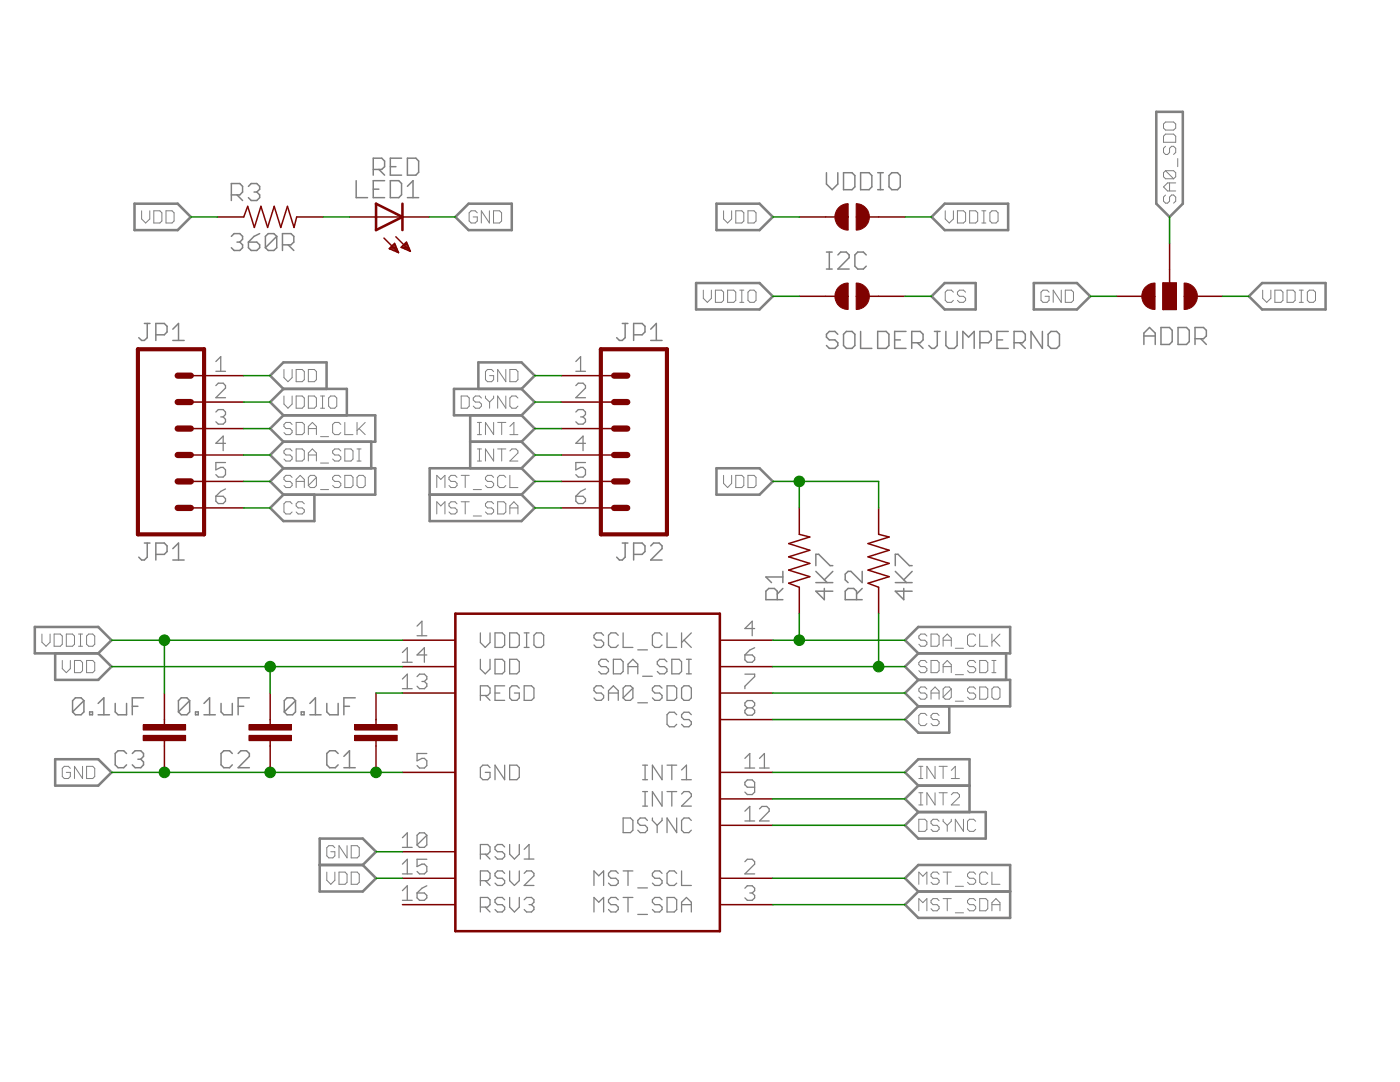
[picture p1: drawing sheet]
<?xml version="1.0" encoding="utf-8"?>
<!DOCTYPE eagle SYSTEM "eagle.dtd">
<!--
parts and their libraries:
SparkFun-Passives: Licensing: CC v3.0 Share-Alike You are welcome to use this library for commercial purposes.
-->
<eagle version="6.5.0">
<drawing>
<settings>
<setting alwaysvectorfont="yes"/>
<setting verticaltext="up"/>
</settings>
<grid distance="0.1" unitdist="inch" unit="inch" style="lines" multiple="1" display="no" altdistance="0.01" altunitdist="inch" altunit="inch"/>
<schematic xreflabel="%F%N/%S.%C%R" xrefpart="/%S.%C%R">
<libraries>
<library name="max21100">
<symbols>
<symbol name="MAX21100">
<pin name="VDDIO" x="-17.78" y="12.7" length="middle"/>
<pin name="VDD" x="-17.78" y="10.16" length="middle"/>
<pin name="GND" x="-17.78" y="0" length="middle"/>
<pin name="REGD" x="-17.78" y="7.62" length="middle"/>
<pin name="RSV1" x="-17.78" y="-7.62" length="middle"/>
<pin name="RSV2" x="-17.78" y="-10.16" length="middle"/>
<pin name="RSV3" x="-17.78" y="-12.7" length="middle"/>
<pin name="SCL_CLK" x="17.78" y="12.7" length="middle" rot="R180"/>
<pin name="SDA_SDI" x="17.78" y="10.16" length="middle" rot="R180"/>
<pin name="SA0_SDO" x="17.78" y="7.62" length="middle" rot="R180"/>
<pin name="CS" x="17.78" y="5.08" length="middle" rot="R180"/>
<pin name="MST_SCL" x="17.78" y="-10.16" length="middle" rot="R180"/>
<pin name="MST_SDA" x="17.78" y="-12.7" length="middle" rot="R180"/>
<pin name="INT1" x="17.78" y="0" length="middle" rot="R180"/>
<pin name="INT2" x="17.78" y="-2.54" length="middle" rot="R180"/>
<pin name="DSYNC" x="17.78" y="-5.08" length="middle" rot="R180"/>
<wire x1="-12.7" y1="15.24" x2="12.7" y2="15.24" width="0.254" layer="94"/>
<wire x1="12.7" y1="15.24" x2="12.7" y2="-15.24" width="0.254" layer="94"/>
<wire x1="12.7" y1="-15.24" x2="-12.7" y2="-15.24" width="0.254" layer="94"/>
<wire x1="-12.7" y1="-15.24" x2="-12.7" y2="15.24" width="0.254" layer="94"/>
</symbol>
<symbol name="M06">
<wire x1="1.27" y1="-7.62" x2="-5.08" y2="-7.62" width="0.4064" layer="94"/>
<wire x1="-1.27" y1="0" x2="0" y2="0" width="0.6096" layer="94"/>
<wire x1="-1.27" y1="-2.54" x2="0" y2="-2.54" width="0.6096" layer="94"/>
<wire x1="-1.27" y1="-5.08" x2="0" y2="-5.08" width="0.6096" layer="94"/>
<wire x1="-5.08" y1="10.16" x2="-5.08" y2="-7.62" width="0.4064" layer="94"/>
<wire x1="1.27" y1="-7.62" x2="1.27" y2="10.16" width="0.4064" layer="94"/>
<wire x1="-5.08" y1="10.16" x2="1.27" y2="10.16" width="0.4064" layer="94"/>
<wire x1="-1.27" y1="5.08" x2="0" y2="5.08" width="0.6096" layer="94"/>
<wire x1="-1.27" y1="2.54" x2="0" y2="2.54" width="0.6096" layer="94"/>
<wire x1="-1.27" y1="7.62" x2="0" y2="7.62" width="0.6096" layer="94"/>
<text x="-5.08" y="-10.16" size="1.778" layer="96">&gt;VALUE</text>
<text x="-5.08" y="10.922" size="1.778" layer="95">&gt;NAME</text>
<pin name="1" x="5.08" y="-5.08" visible="pad" length="middle" direction="pas" swaplevel="1" rot="R180"/>
<pin name="2" x="5.08" y="-2.54" visible="pad" length="middle" direction="pas" swaplevel="1" rot="R180"/>
<pin name="3" x="5.08" y="0" visible="pad" length="middle" direction="pas" swaplevel="1" rot="R180"/>
<pin name="4" x="5.08" y="2.54" visible="pad" length="middle" direction="pas" swaplevel="1" rot="R180"/>
<pin name="5" x="5.08" y="5.08" visible="pad" length="middle" direction="pas" swaplevel="1" rot="R180"/>
<pin name="6" x="5.08" y="7.62" visible="pad" length="middle" direction="pas" swaplevel="1" rot="R180"/>
</symbol>
<symbol name="SJ">
<wire x1="0.381" y1="0.635" x2="0.381" y2="-0.635" width="1.27" layer="94" curve="-180" cap="flat"/>
<wire x1="-0.381" y1="-0.635" x2="-0.381" y2="0.635" width="1.27" layer="94" curve="-180" cap="flat"/>
<wire x1="2.54" y1="0" x2="1.651" y2="0" width="0.1524" layer="94"/>
<wire x1="-2.54" y1="0" x2="-1.651" y2="0" width="0.1524" layer="94"/>
<text x="-2.54" y="2.54" size="1.778" layer="95">&gt;NAME</text>
<text x="-2.54" y="-5.08" size="1.778" layer="96">&gt;VALUE</text>
<pin name="2" x="5.08" y="0" visible="off" length="short" direction="pas" swaplevel="1" rot="R180"/>
<pin name="1" x="-5.08" y="0" visible="off" length="short" direction="pas" swaplevel="1"/>
</symbol>
<symbol name="SJ_2">
<wire x1="-0.635" y1="-1.397" x2="0.635" y2="-1.397" width="1.27" layer="94" curve="180" cap="flat"/>
<wire x1="-0.635" y1="1.397" x2="0.635" y2="1.397" width="1.27" layer="94" curve="-180" cap="flat"/>
<wire x1="1.27" y1="-0.635" x2="-1.27" y2="-0.635" width="0.1524" layer="94"/>
<wire x1="-1.27" y1="-0.635" x2="-1.27" y2="0" width="0.1524" layer="94"/>
<wire x1="-1.27" y1="0" x2="-1.27" y2="0.635" width="0.1524" layer="94"/>
<wire x1="-1.27" y1="0.635" x2="1.27" y2="0.635" width="0.1524" layer="94"/>
<wire x1="1.27" y1="0.635" x2="1.27" y2="-0.635" width="0.1524" layer="94"/>
<wire x1="-2.54" y1="0" x2="-1.27" y2="0" width="0.1524" layer="94"/>
<text x="2.54" y="0.381" size="1.778" layer="95">&gt;NAME</text>
<text x="2.54" y="-1.905" size="1.778" layer="96">&gt;VALUE</text>
<rectangle x1="-1.27" y1="-0.635" x2="1.27" y2="0.635" layer="94"/>
<pin name="3" x="0" y="-5.08" visible="off" length="short" direction="pas" rot="R90"/>
<pin name="1" x="0" y="5.08" visible="off" length="short" direction="pas" rot="R270"/>
<pin name="2" x="-5.08" y="0" visible="off" length="short" direction="pas"/>
</symbol>
</symbols>
<devicesets>
<deviceset name="MAX21100">
<gates>
<gate name="G$1" symbol="MAX21100" x="0" y="0"/>
</gates>
<devices>
<device name="" package="MAX21100">
<connects>
<connect gate="G$1" pin="CS" pad="8"/>
<connect gate="G$1" pin="DSYNC" pad="12"/>
<connect gate="G$1" pin="GND" pad="5"/>
<connect gate="G$1" pin="INT1" pad="11"/>
<connect gate="G$1" pin="INT2" pad="9"/>
<connect gate="G$1" pin="MST_SCL" pad="2"/>
<connect gate="G$1" pin="MST_SDA" pad="3"/>
<connect gate="G$1" pin="REGD" pad="13"/>
<connect gate="G$1" pin="RSV1" pad="10"/>
<connect gate="G$1" pin="RSV2" pad="15"/>
<connect gate="G$1" pin="RSV3" pad="16"/>
<connect gate="G$1" pin="SA0_SDO" pad="7"/>
<connect gate="G$1" pin="SCL_CLK" pad="4"/>
<connect gate="G$1" pin="SDA_SDI" pad="6"/>
<connect gate="G$1" pin="VDD" pad="14"/>
<connect gate="G$1" pin="VDDIO" pad="1"/>
</connects>
<technologies>
<technology name=""/>
</technologies>
</device>
</devices>
</deviceset>
<deviceset name="M06" prefix="JP" uservalue="yes">
<gates>
<gate name="G$1" symbol="M06" x="-2.54" y="0"/>
</gates>
<devices>
<device name="SIP" package="1X06">
<connects>
<connect gate="G$1" pin="1" pad="1"/>
<connect gate="G$1" pin="2" pad="2"/>
<connect gate="G$1" pin="3" pad="3"/>
<connect gate="G$1" pin="4" pad="4"/>
<connect gate="G$1" pin="5" pad="5"/>
<connect gate="G$1" pin="6" pad="6"/>
</connects>
<technologies>
<technology name=""/>
</technologies>
</device>
<device name="POLAR" package="MOLEX-1X6">
<connects>
<connect gate="G$1" pin="1" pad="1"/>
<connect gate="G$1" pin="2" pad="2"/>
<connect gate="G$1" pin="3" pad="3"/>
<connect gate="G$1" pin="4" pad="4"/>
<connect gate="G$1" pin="5" pad="5"/>
<connect gate="G$1" pin="6" pad="6"/>
</connects>
<technologies>
<technology name=""/>
</technologies>
</device>
<device name="RA" package="MOLEX-1X6-RA">
<connects>
<connect gate="G$1" pin="1" pad="1"/>
<connect gate="G$1" pin="2" pad="2"/>
<connect gate="G$1" pin="3" pad="3"/>
<connect gate="G$1" pin="4" pad="4"/>
<connect gate="G$1" pin="5" pad="5"/>
<connect gate="G$1" pin="6" pad="6"/>
</connects>
<technologies>
<technology name=""/>
</technologies>
</device>
<device name="SMD" package="1X06-SMD">
<connects>
<connect gate="G$1" pin="1" pad="1"/>
<connect gate="G$1" pin="2" pad="2"/>
<connect gate="G$1" pin="3" pad="3"/>
<connect gate="G$1" pin="4" pad="4"/>
<connect gate="G$1" pin="5" pad="5"/>
<connect gate="G$1" pin="6" pad="6"/>
</connects>
<technologies>
<technology name=""/>
</technologies>
</device>
<device name="LOCK" package="1X06_LOCK">
<connects>
<connect gate="G$1" pin="1" pad="1"/>
<connect gate="G$1" pin="2" pad="2"/>
<connect gate="G$1" pin="3" pad="3"/>
<connect gate="G$1" pin="4" pad="4"/>
<connect gate="G$1" pin="5" pad="5"/>
<connect gate="G$1" pin="6" pad="6"/>
</connects>
<technologies>
<technology name=""/>
</technologies>
</device>
<device name="LOCK_LONGPADS" package="1X06_LOCK_LONGPADS">
<connects>
<connect gate="G$1" pin="1" pad="1"/>
<connect gate="G$1" pin="2" pad="2"/>
<connect gate="G$1" pin="3" pad="3"/>
<connect gate="G$1" pin="4" pad="4"/>
<connect gate="G$1" pin="5" pad="5"/>
<connect gate="G$1" pin="6" pad="6"/>
</connects>
<technologies>
<technology name=""/>
</technologies>
</device>
<device name="POLAR_LOCK" package="MOLEX-1X6_LOCK">
<connects>
<connect gate="G$1" pin="1" pad="1"/>
<connect gate="G$1" pin="2" pad="2"/>
<connect gate="G$1" pin="3" pad="3"/>
<connect gate="G$1" pin="4" pad="4"/>
<connect gate="G$1" pin="5" pad="5"/>
<connect gate="G$1" pin="6" pad="6"/>
</connects>
<technologies>
<technology name=""/>
</technologies>
</device>
<device name="RA_LOCK" package="MOLEX-1X6-RA_LOCK">
<connects>
<connect gate="G$1" pin="1" pad="1"/>
<connect gate="G$1" pin="2" pad="2"/>
<connect gate="G$1" pin="3" pad="3"/>
<connect gate="G$1" pin="4" pad="4"/>
<connect gate="G$1" pin="5" pad="5"/>
<connect gate="G$1" pin="6" pad="6"/>
</connects>
<technologies>
<technology name=""/>
</technologies>
</device>
<device name="SIP_LOCK" package="1X06-SIP_LOCK">
<connects>
<connect gate="G$1" pin="1" pad="1"/>
<connect gate="G$1" pin="2" pad="2"/>
<connect gate="G$1" pin="3" pad="3"/>
<connect gate="G$1" pin="4" pad="4"/>
<connect gate="G$1" pin="5" pad="5"/>
<connect gate="G$1" pin="6" pad="6"/>
</connects>
<technologies>
<technology name=""/>
</technologies>
</device>
<device name="FEMALE_LOCK" package="1X06_FEMALE_LOCK.010">
<connects>
<connect gate="G$1" pin="1" pad="1"/>
<connect gate="G$1" pin="2" pad="2"/>
<connect gate="G$1" pin="3" pad="3"/>
<connect gate="G$1" pin="4" pad="4"/>
<connect gate="G$1" pin="5" pad="5"/>
<connect gate="G$1" pin="6" pad="6"/>
</connects>
<technologies>
<technology name=""/>
</technologies>
</device>
<device name="LONGPADS" package="1X06_LONGPADS">
<connects>
<connect gate="G$1" pin="1" pad="1"/>
<connect gate="G$1" pin="2" pad="2"/>
<connect gate="G$1" pin="3" pad="3"/>
<connect gate="G$1" pin="4" pad="4"/>
<connect gate="G$1" pin="5" pad="5"/>
<connect gate="G$1" pin="6" pad="6"/>
</connects>
<technologies>
<technology name=""/>
</technologies>
</device>
<device name="1X06-SMD_EDGE_FEMALE" package="1X06-SMD_EDGE">
<connects>
<connect gate="G$1" pin="1" pad="1"/>
<connect gate="G$1" pin="2" pad="2"/>
<connect gate="G$1" pin="3" pad="3"/>
<connect gate="G$1" pin="4" pad="4"/>
<connect gate="G$1" pin="5" pad="5"/>
<connect gate="G$1" pin="6" pad="6"/>
</connects>
<technologies>
<technology name=""/>
</technologies>
</device>
<device name="3.5MM-6" package="SCREWTERMINAL-3.5MM-6">
<connects>
<connect gate="G$1" pin="1" pad="1"/>
<connect gate="G$1" pin="2" pad="2"/>
<connect gate="G$1" pin="3" pad="3"/>
<connect gate="G$1" pin="4" pad="4"/>
<connect gate="G$1" pin="5" pad="5"/>
<connect gate="G$1" pin="6" pad="6"/>
</connects>
<technologies>
<technology name=""/>
</technologies>
</device>
<device name="SMDF" package="1X06-SMD-FEMALE">
<connects>
<connect gate="G$1" pin="1" pad="1"/>
<connect gate="G$1" pin="2" pad="2"/>
<connect gate="G$1" pin="3" pad="3"/>
<connect gate="G$1" pin="4" pad="4"/>
<connect gate="G$1" pin="5" pad="5"/>
<connect gate="G$1" pin="6" pad="6"/>
</connects>
<technologies>
<technology name=""/>
</technologies>
</device>
<device name="SMD-FEMALE-V2" package="1X06-SMD-FEMALE-V2">
<connects>
<connect gate="G$1" pin="1" pad="1"/>
<connect gate="G$1" pin="2" pad="2"/>
<connect gate="G$1" pin="3" pad="3"/>
<connect gate="G$1" pin="4" pad="4"/>
<connect gate="G$1" pin="5" pad="5"/>
<connect gate="G$1" pin="6" pad="6"/>
</connects>
<technologies>
<technology name=""/>
</technologies>
</device>
<device name="POGOPIN_HOLES_ONLY" package="1X06_HOLES_ONLY">
<connects>
<connect gate="G$1" pin="1" pad="1"/>
<connect gate="G$1" pin="2" pad="2"/>
<connect gate="G$1" pin="3" pad="3"/>
<connect gate="G$1" pin="4" pad="4"/>
<connect gate="G$1" pin="5" pad="5"/>
<connect gate="G$1" pin="6" pad="6"/>
</connects>
<technologies>
<technology name=""/>
</technologies>
</device>
<device name="SMD-STRAIGHT" package="1X06_SMD_STRAIGHT">
<connects>
<connect gate="G$1" pin="1" pad="1"/>
<connect gate="G$1" pin="2" pad="2"/>
<connect gate="G$1" pin="3" pad="3"/>
<connect gate="G$1" pin="4" pad="4"/>
<connect gate="G$1" pin="5" pad="5"/>
<connect gate="G$1" pin="6" pad="6"/>
</connects>
<technologies>
<technology name=""/>
</technologies>
</device>
<device name="SMD-STRAIGHT-ALT" package="1X06_SMD_STRAIGHT_ALT">
<connects>
<connect gate="G$1" pin="1" pad="1"/>
<connect gate="G$1" pin="2" pad="2"/>
<connect gate="G$1" pin="3" pad="3"/>
<connect gate="G$1" pin="4" pad="4"/>
<connect gate="G$1" pin="5" pad="5"/>
<connect gate="G$1" pin="6" pad="6"/>
</connects>
<technologies>
<technology name=""/>
</technologies>
</device>
<device name="SMD-STRAIGHT-COMBO" package="1X06_SMD_STRAIGHT_COMBO">
<connects>
<connect gate="G$1" pin="1" pad="1"/>
<connect gate="G$1" pin="2" pad="2"/>
<connect gate="G$1" pin="3" pad="3"/>
<connect gate="G$1" pin="4" pad="4"/>
<connect gate="G$1" pin="5" pad="5"/>
<connect gate="G$1" pin="6" pad="6"/>
</connects>
<technologies>
<technology name=""/>
</technologies>
</device>
<device name="EM406" package="EM406">
<connects>
<connect gate="G$1" pin="1" pad="1"/>
<connect gate="G$1" pin="2" pad="2"/>
<connect gate="G$1" pin="3" pad="3"/>
<connect gate="G$1" pin="4" pad="4"/>
<connect gate="G$1" pin="5" pad="5"/>
<connect gate="G$1" pin="6" pad="6"/>
</connects>
<technologies>
<technology name=""/>
</technologies>
</device>
<device name="VERNIER-ANALOG" package="BTA">
<connects>
<connect gate="G$1" pin="1" pad="1"/>
<connect gate="G$1" pin="2" pad="2"/>
<connect gate="G$1" pin="3" pad="3"/>
<connect gate="G$1" pin="4" pad="4"/>
<connect gate="G$1" pin="5" pad="5"/>
<connect gate="G$1" pin="6" pad="6"/>
</connects>
<technologies>
<technology name=""/>
</technologies>
</device>
<device name="VERNIER-DIGITAL" package="BTD">
<connects>
<connect gate="G$1" pin="1" pad="1"/>
<connect gate="G$1" pin="2" pad="2"/>
<connect gate="G$1" pin="3" pad="3"/>
<connect gate="G$1" pin="4" pad="4"/>
<connect gate="G$1" pin="5" pad="5"/>
<connect gate="G$1" pin="6" pad="6"/>
</connects>
<technologies>
<technology name=""/>
</technologies>
</device>
<device name="SMD_MALE" package="1X06_SMD_MALE">
<connects>
<connect gate="G$1" pin="1" pad="1"/>
<connect gate="G$1" pin="2" pad="2"/>
<connect gate="G$1" pin="3" pad="3"/>
<connect gate="G$1" pin="4" pad="4"/>
<connect gate="G$1" pin="5" pad="5"/>
<connect gate="G$1" pin="6" pad="6"/>
</connects>
<technologies>
<technology name="">
<attribute name="PROD_ID" value="CONN-11293"/>
</technology>
</technologies>
</device>
</devices>
</deviceset>
<deviceset name="SOLDERJUMPER" prefix="SJ">
<gates>
<gate name="1" symbol="SJ" x="0" y="0"/>
</gates>
<devices>
<device name="NC" package="SJ_2S">
<connects>
<connect gate="1" pin="1" pad="1"/>
<connect gate="1" pin="2" pad="2"/>
</connects>
<technologies>
<technology name=""/>
</technologies>
</device>
<device name="TRACE" package="SJ_2S-TRACE">
<connects>
<connect gate="1" pin="1" pad="1"/>
<connect gate="1" pin="2" pad="2"/>
</connects>
<technologies>
<technology name=""/>
</technologies>
</device>
<device name="NC2" package="SJ_2S-NOTRACE">
<connects>
<connect gate="1" pin="1" pad="1"/>
<connect gate="1" pin="2" pad="2"/>
</connects>
<technologies>
<technology name=""/>
</technologies>
</device>
<device name="NO" package="SJ_2S-NO">
<connects>
<connect gate="1" pin="1" pad="1"/>
<connect gate="1" pin="2" pad="2"/>
</connects>
<technologies>
<technology name=""/>
</technologies>
</device>
</devices>
</deviceset>
<deviceset name="SOLDERJUMPER_2WAY" prefix="SJ" uservalue="yes">
<gates>
<gate name="G$1" symbol="SJ_2" x="0" y="0"/>
</gates>
<devices>
<device name="W" package="SJ_2W">
<connects>
<connect gate="G$1" pin="1" pad="1"/>
<connect gate="G$1" pin="2" pad="2"/>
<connect gate="G$1" pin="3" pad="3"/>
</connects>
<technologies>
<technology name=""/>
</technologies>
</device>
<device name="T" package="SJ_2">
<connects>
<connect gate="G$1" pin="1" pad="1"/>
<connect gate="G$1" pin="2" pad="2"/>
<connect gate="G$1" pin="3" pad="3"/>
</connects>
<technologies>
<technology name=""/>
</technologies>
</device>
<device name="S" package="SJ_3">
<connects>
<connect gate="G$1" pin="1" pad="1"/>
<connect gate="G$1" pin="2" pad="2"/>
<connect gate="G$1" pin="3" pad="3"/>
</connects>
<technologies>
<technology name=""/>
</technologies>
</device>
<device name="PASTE1&amp;2" package="SJ_3_PASTE1&amp;2">
<connects>
<connect gate="G$1" pin="1" pad="1"/>
<connect gate="G$1" pin="2" pad="2"/>
<connect gate="G$1" pin="3" pad="3"/>
</connects>
<technologies>
<technology name=""/>
</technologies>
</device>
<device name="PASTE2&amp;3" package="SJ_3_PASTE2&amp;3">
<connects>
<connect gate="G$1" pin="1" pad="1"/>
<connect gate="G$1" pin="2" pad="2"/>
<connect gate="G$1" pin="3" pad="3"/>
</connects>
<technologies>
<technology name=""/>
</technologies>
</device>
<device name="PASTE1&amp;2&amp;3" package="SJ_3_PASTE1&amp;2&amp;3">
<connects>
<connect gate="G$1" pin="1" pad="1"/>
<connect gate="G$1" pin="2" pad="2"/>
<connect gate="G$1" pin="3" pad="3"/>
</connects>
<technologies>
<technology name=""/>
</technologies>
</device>
</devices>
</deviceset>
</devicesets>
</library>
<library name="SparkFun-Passives">
<symbols>
<symbol name="CAP">
<wire x1="0" y1="2.54" x2="0" y2="2.032" width="0.1524" layer="94"/>
<wire x1="0" y1="0" x2="0" y2="0.508" width="0.1524" layer="94"/>
<text x="1.524" y="2.921" size="1.778" layer="95">&gt;NAME</text>
<text x="1.524" y="-2.159" size="1.778" layer="96">&gt;VALUE</text>
<rectangle x1="-2.032" y1="0.508" x2="2.032" y2="1.016" layer="94"/>
<rectangle x1="-2.032" y1="1.524" x2="2.032" y2="2.032" layer="94"/>
<pin name="1" x="0" y="5.08" visible="off" length="short" direction="pas" swaplevel="1" rot="R270"/>
<pin name="2" x="0" y="-2.54" visible="off" length="short" direction="pas" swaplevel="1" rot="R90"/>
</symbol>
<symbol name="RESISTOR">
<wire x1="-2.54" y1="0" x2="-2.159" y2="1.016" width="0.1524" layer="94"/>
<wire x1="-2.159" y1="1.016" x2="-1.524" y2="-1.016" width="0.1524" layer="94"/>
<wire x1="-1.524" y1="-1.016" x2="-0.889" y2="1.016" width="0.1524" layer="94"/>
<wire x1="-0.889" y1="1.016" x2="-0.254" y2="-1.016" width="0.1524" layer="94"/>
<wire x1="-0.254" y1="-1.016" x2="0.381" y2="1.016" width="0.1524" layer="94"/>
<wire x1="0.381" y1="1.016" x2="1.016" y2="-1.016" width="0.1524" layer="94"/>
<wire x1="1.016" y1="-1.016" x2="1.651" y2="1.016" width="0.1524" layer="94"/>
<wire x1="1.651" y1="1.016" x2="2.286" y2="-1.016" width="0.1524" layer="94"/>
<wire x1="2.286" y1="-1.016" x2="2.54" y2="0" width="0.1524" layer="94"/>
<text x="-3.81" y="1.4986" size="1.778" layer="95">&gt;NAME</text>
<text x="-3.81" y="-3.302" size="1.778" layer="96">&gt;VALUE</text>
<pin name="2" x="5.08" y="0" visible="off" length="short" direction="pas" swaplevel="1" rot="R180"/>
<pin name="1" x="-5.08" y="0" visible="off" length="short" direction="pas" swaplevel="1"/>
</symbol>
</symbols>
<devicesets>
<deviceset name="CAP" prefix="C" uservalue="yes">
<gates>
<gate name="G$1" symbol="CAP" x="0" y="0"/>
</gates>
<devices>
<device name="PTH" package="CAP-PTH-SMALL">
<connects>
<connect gate="G$1" pin="1" pad="1"/>
<connect gate="G$1" pin="2" pad="2"/>
</connects>
<technologies>
<technology name=""/>
</technologies>
</device>
<device name="PTH2" package="CAP-PTH-SMALL2">
<connects>
<connect gate="G$1" pin="1" pad="1"/>
<connect gate="G$1" pin="2" pad="2"/>
</connects>
<technologies>
<technology name=""/>
</technologies>
</device>
<device name="0805" package="0805">
<connects>
<connect gate="G$1" pin="1" pad="1"/>
<connect gate="G$1" pin="2" pad="2"/>
</connects>
<technologies>
<technology name=""/>
</technologies>
</device>
<device name="PTH3" package="CAP-PTH-LARGE">
<connects>
<connect gate="G$1" pin="1" pad="1"/>
<connect gate="G$1" pin="2" pad="2"/>
</connects>
<technologies>
<technology name=""/>
</technologies>
</device>
<device name="SMD" package="GRM43D">
<connects>
<connect gate="G$1" pin="1" pad="A"/>
<connect gate="G$1" pin="2" pad="C"/>
</connects>
<technologies>
<technology name=""/>
</technologies>
</device>
<device name="0603-CAP" package="0603-CAP">
<connects>
<connect gate="G$1" pin="1" pad="1"/>
<connect gate="G$1" pin="2" pad="2"/>
</connects>
<technologies>
<technology name=""/>
</technologies>
</device>
<device name="0402-CAP" package="0402-CAP">
<connects>
<connect gate="G$1" pin="1" pad="1"/>
<connect gate="G$1" pin="2" pad="2"/>
</connects>
<technologies>
<technology name=""/>
</technologies>
</device>
<device name="PTH1" package="CAP-PTH-5MM">
<connects>
<connect gate="G$1" pin="1" pad="1"/>
<connect gate="G$1" pin="2" pad="2"/>
</connects>
<technologies>
<technology name=""/>
</technologies>
</device>
<device name="_" package="AXIAL-5MM">
<connects>
<connect gate="G$1" pin="1" pad="P$1"/>
<connect gate="G$1" pin="2" pad="P$2"/>
</connects>
<technologies>
<technology name=""/>
</technologies>
</device>
<device name="1210" package="1210">
<connects>
<connect gate="G$1" pin="1" pad="1"/>
<connect gate="G$1" pin="2" pad="2"/>
</connects>
<technologies>
<technology name=""/>
</technologies>
</device>
<device name="1206" package="1206">
<connects>
<connect gate="G$1" pin="1" pad="1"/>
<connect gate="G$1" pin="2" pad="2"/>
</connects>
<technologies>
<technology name=""/>
</technologies>
</device>
<device name="ASMD" package="CTZ3">
<connects>
<connect gate="G$1" pin="1" pad="+"/>
<connect gate="G$1" pin="2" pad="-"/>
</connects>
<technologies>
<technology name=""/>
</technologies>
</device>
<device name="KIT" package="CAP-PTH-SMALL-KIT">
<connects>
<connect gate="G$1" pin="1" pad="1"/>
<connect gate="G$1" pin="2" pad="2"/>
</connects>
<technologies>
<technology name=""/>
</technologies>
</device>
<device name="EZ" package="CAP-PTH-SMALLEZ">
<connects>
<connect gate="G$1" pin="1" pad="1"/>
<connect gate="G$1" pin="2" pad="2"/>
</connects>
<technologies>
<technology name=""/>
</technologies>
</device>
</devices>
</deviceset>
<deviceset name="RESISTOR" prefix="R" uservalue="yes">
<gates>
<gate name="G$1" symbol="RESISTOR" x="0" y="0"/>
</gates>
<devices>
<device name="1206" package="1206">
<connects>
<connect gate="G$1" pin="1" pad="1"/>
<connect gate="G$1" pin="2" pad="2"/>
</connects>
<technologies>
<technology name=""/>
</technologies>
</device>
<device name="AXIAL-0.3" package="AXIAL-0.3">
<connects>
<connect gate="G$1" pin="1" pad="P$1"/>
<connect gate="G$1" pin="2" pad="P$2"/>
</connects>
<technologies>
<technology name=""/>
</technologies>
</device>
<device name="2010" package="R2010">
<connects>
<connect gate="G$1" pin="1" pad="1"/>
<connect gate="G$1" pin="2" pad="2"/>
</connects>
<technologies>
<technology name=""/>
</technologies>
</device>
<device name="0805-RES" package="0805">
<connects>
<connect gate="G$1" pin="1" pad="1"/>
<connect gate="G$1" pin="2" pad="2"/>
</connects>
<technologies>
<technology name=""/>
</technologies>
</device>
<device name="0603-RES" package="0603-RES">
<connects>
<connect gate="G$1" pin="1" pad="1"/>
<connect gate="G$1" pin="2" pad="2"/>
</connects>
<technologies>
<technology name=""/>
</technologies>
</device>
<device name="0402-RES" package="0402-RES">
<connects>
<connect gate="G$1" pin="1" pad="1"/>
<connect gate="G$1" pin="2" pad="2"/>
</connects>
<technologies>
<technology name=""/>
</technologies>
</device>
<device name="PTH-1/6W" package="1/6W-RES">
<connects>
<connect gate="G$1" pin="1" pad="1"/>
<connect gate="G$1" pin="2" pad="2"/>
</connects>
<technologies>
<technology name=""/>
</technologies>
</device>
<device name="2512" package="R2512">
<connects>
<connect gate="G$1" pin="1" pad="1"/>
<connect gate="G$1" pin="2" pad="2"/>
</connects>
<technologies>
<technology name=""/>
</technologies>
</device>
<device name="PTH-1/4W" package="AXIAL-0.4">
<connects>
<connect gate="G$1" pin="1" pad="P$1"/>
<connect gate="G$1" pin="2" pad="P$2"/>
</connects>
<technologies>
<technology name=""/>
</technologies>
</device>
<device name="PTH-1/2W" package="AXIAL-0.5">
<connects>
<connect gate="G$1" pin="1" pad="P$1"/>
<connect gate="G$1" pin="2" pad="P$2"/>
</connects>
<technologies>
<technology name=""/>
</technologies>
</device>
<device name="PTH-1W" package="AXIAL-0.6">
<connects>
<connect gate="G$1" pin="1" pad="P$1"/>
<connect gate="G$1" pin="2" pad="P$2"/>
</connects>
<technologies>
<technology name=""/>
</technologies>
</device>
<device name="PTH-2W" package="AXIAL-0.8">
<connects>
<connect gate="G$1" pin="1" pad="P$1"/>
<connect gate="G$1" pin="2" pad="P$2"/>
</connects>
<technologies>
<technology name=""/>
</technologies>
</device>
<device name="KIT" package="AXIAL-0.3-KIT">
<connects>
<connect gate="G$1" pin="1" pad="P$1"/>
<connect gate="G$1" pin="2" pad="P$2"/>
</connects>
<technologies>
<technology name=""/>
</technologies>
</device>
<device name="EZ" package="AXIAL-0.3EZ">
<connects>
<connect gate="G$1" pin="1" pad="P$1"/>
<connect gate="G$1" pin="2" pad="P$2"/>
</connects>
<technologies>
<technology name=""/>
</technologies>
</device>
</devices>
</deviceset>
</devicesets>
</library>
<library name="breakouts">
<symbols>
<symbol name="LED">
<wire x1="1.27" y1="0" x2="0" y2="-2.54" width="0.254" layer="94"/>
<wire x1="0" y1="-2.54" x2="-1.27" y2="0" width="0.254" layer="94"/>
<wire x1="1.27" y1="-2.54" x2="0" y2="-2.54" width="0.254" layer="94"/>
<wire x1="0" y1="-2.54" x2="-1.27" y2="-2.54" width="0.254" layer="94"/>
<wire x1="1.27" y1="0" x2="0" y2="0" width="0.254" layer="94"/>
<wire x1="0" y1="0" x2="-1.27" y2="0" width="0.254" layer="94"/>
<wire x1="0" y1="0" x2="0" y2="-2.54" width="0.1524" layer="94"/>
<wire x1="-2.032" y1="-0.762" x2="-3.429" y2="-2.159" width="0.1524" layer="94"/>
<wire x1="-1.905" y1="-1.905" x2="-3.302" y2="-3.302" width="0.1524" layer="94"/>
<text x="3.556" y="-4.572" size="1.778" layer="95" rot="R90">&gt;NAME</text>
<text x="5.715" y="-4.572" size="1.778" layer="96" rot="R90">&gt;VALUE</text>
<pin name="C" x="0" y="-5.08" visible="off" length="short" direction="pas" rot="R90"/>
<pin name="A" x="0" y="2.54" visible="off" length="short" direction="pas" rot="R270"/>
<polygon width="0.1524" layer="94">
<vertex x="-3.429" y="-2.159"/>
<vertex x="-3.048" y="-1.27"/>
<vertex x="-2.54" y="-1.778"/>
</polygon>
<polygon width="0.1524" layer="94">
<vertex x="-3.302" y="-3.302"/>
<vertex x="-2.921" y="-2.413"/>
<vertex x="-2.413" y="-2.921"/>
</polygon>
</symbol>
</symbols>
<devicesets>
<deviceset name="LED" prefix="LED" uservalue="yes">
<gates>
<gate name="G$1" symbol="LED" x="0" y="0"/>
</gates>
<devices>
<device name="SMT1206" package="1206">
<connects>
<connect gate="G$1" pin="A" pad="A"/>
<connect gate="G$1" pin="C" pad="C"/>
</connects>
<technologies>
<technology name=""/>
</technologies>
</device>
<device name="LD260" package="LD260">
<connects>
<connect gate="G$1" pin="A" pad="A"/>
<connect gate="G$1" pin="C" pad="K"/>
</connects>
<technologies>
<technology name=""/>
</technologies>
</device>
<device name="SQR2X5" package="LED2X5">
<connects>
<connect gate="G$1" pin="A" pad="A"/>
<connect gate="G$1" pin="C" pad="K"/>
</connects>
<technologies>
<technology name=""/>
</technologies>
</device>
<device name="3MM" package="LED3MM">
<connects>
<connect gate="G$1" pin="A" pad="A"/>
<connect gate="G$1" pin="C" pad="K"/>
</connects>
<technologies>
<technology name=""/>
</technologies>
</device>
<device name="5MM" package="LED5MM">
<connects>
<connect gate="G$1" pin="A" pad="A"/>
<connect gate="G$1" pin="C" pad="K"/>
</connects>
<technologies>
<technology name=""/>
</technologies>
</device>
<device name="LSU260" package="LSU260">
<connects>
<connect gate="G$1" pin="A" pad="A"/>
<connect gate="G$1" pin="C" pad="K"/>
</connects>
<technologies>
<technology name=""/>
</technologies>
</device>
<device name="LZR181" package="LZR181">
<connects>
<connect gate="G$1" pin="A" pad="A"/>
<connect gate="G$1" pin="C" pad="K"/>
</connects>
<technologies>
<technology name=""/>
</technologies>
</device>
<device name="B152" package="Q62902-B152">
<connects>
<connect gate="G$1" pin="A" pad="A"/>
<connect gate="G$1" pin="C" pad="K"/>
</connects>
<technologies>
<technology name=""/>
</technologies>
</device>
<device name="B153" package="Q62902-B153">
<connects>
<connect gate="G$1" pin="A" pad="A"/>
<connect gate="G$1" pin="C" pad="K"/>
</connects>
<technologies>
<technology name=""/>
</technologies>
</device>
<device name="B155" package="Q62902-B155">
<connects>
<connect gate="G$1" pin="A" pad="A"/>
<connect gate="G$1" pin="C" pad="K"/>
</connects>
<technologies>
<technology name=""/>
</technologies>
</device>
<device name="B156" package="Q62902-B156">
<connects>
<connect gate="G$1" pin="A" pad="A"/>
<connect gate="G$1" pin="C" pad="K"/>
</connects>
<technologies>
<technology name=""/>
</technologies>
</device>
<device name="SFH480" package="SFH480">
<connects>
<connect gate="G$1" pin="A" pad="A"/>
<connect gate="G$1" pin="C" pad="K"/>
</connects>
<technologies>
<technology name=""/>
</technologies>
</device>
<device name="SFH482" package="SFH482">
<connects>
<connect gate="G$1" pin="A" pad="A"/>
<connect gate="G$1" pin="C" pad="K"/>
</connects>
<technologies>
<technology name=""/>
</technologies>
</device>
<device name="SQR5.7X3.2" package="U57X32">
<connects>
<connect gate="G$1" pin="A" pad="A"/>
<connect gate="G$1" pin="C" pad="K"/>
</connects>
<technologies>
<technology name=""/>
</technologies>
</device>
<device name="IRL80A" package="IRL80A">
<connects>
<connect gate="G$1" pin="A" pad="A"/>
<connect gate="G$1" pin="C" pad="K"/>
</connects>
<technologies>
<technology name=""/>
</technologies>
</device>
<device name="P-LCC-2" package="P-LCC-2">
<connects>
<connect gate="G$1" pin="A" pad="A"/>
<connect gate="G$1" pin="C" pad="C"/>
</connects>
<technologies>
<technology name=""/>
</technologies>
</device>
<device name="MINI-TOP" package="OSRAM-MINI-TOP-LED">
<connects>
<connect gate="G$1" pin="A" pad="A"/>
<connect gate="G$1" pin="C" pad="C"/>
</connects>
<technologies>
<technology name=""/>
</technologies>
</device>
<device name="SIDELED" package="OSRAM-SIDELED">
<connects>
<connect gate="G$1" pin="A" pad="A"/>
<connect gate="G$1" pin="C" pad="C"/>
</connects>
<technologies>
<technology name=""/>
</technologies>
</device>
<device name="SMART-LED" package="SMART-LED">
<connects>
<connect gate="G$1" pin="A" pad="A"/>
<connect gate="G$1" pin="C" pad="B"/>
</connects>
<technologies>
<technology name=""/>
</technologies>
</device>
<device name="P-LCC-2-BACK" package="P-LCC-2-TOPLED-RG">
<connects>
<connect gate="G$1" pin="A" pad="A"/>
<connect gate="G$1" pin="C" pad="C"/>
</connects>
<technologies>
<technology name=""/>
</technologies>
</device>
<device name="MICRO-SIDELED" package="MICRO-SIDELED">
<connects>
<connect gate="G$1" pin="A" pad="A"/>
<connect gate="G$1" pin="C" pad="C"/>
</connects>
<technologies>
<technology name=""/>
</technologies>
</device>
<device name="P-LCC-4" package="P-LCC-4">
<connects>
<connect gate="G$1" pin="A" pad="A"/>
<connect gate="G$1" pin="C" pad="C@4"/>
</connects>
<technologies>
<technology name=""/>
</technologies>
</device>
<device name="CHIP-LED0603" package="CHIP-LED0603">
<connects>
<connect gate="G$1" pin="A" pad="A"/>
<connect gate="G$1" pin="C" pad="C"/>
</connects>
<technologies>
<technology name=""/>
</technologies>
</device>
<device name="CHIP-LED0805" package="CHIP-LED0805">
<connects>
<connect gate="G$1" pin="A" pad="A"/>
<connect gate="G$1" pin="C" pad="C"/>
</connects>
<technologies>
<technology name=""/>
</technologies>
</device>
<device name="TOPLED-SANTANA" package="MINI-TOPLED-SANTANA">
<connects>
<connect gate="G$1" pin="A" pad="A"/>
<connect gate="G$1" pin="C" pad="C"/>
</connects>
<technologies>
<technology name=""/>
</technologies>
</device>
<device name="CHIPLED_0805" package="CHIPLED_0805">
<connects>
<connect gate="G$1" pin="A" pad="A"/>
<connect gate="G$1" pin="C" pad="C"/>
</connects>
<technologies>
<technology name=""/>
</technologies>
</device>
<device name="CHIPLED_1206" package="CHIPLED_1206">
<connects>
<connect gate="G$1" pin="A" pad="A"/>
<connect gate="G$1" pin="C" pad="C"/>
</connects>
<technologies>
<technology name=""/>
</technologies>
</device>
<device name="CHIPLED_0603" package="CHIPLED_0603">
<connects>
<connect gate="G$1" pin="A" pad="A"/>
<connect gate="G$1" pin="C" pad="C"/>
</connects>
<technologies>
<technology name=""/>
</technologies>
</device>
<device name="CHIPLED-0603-TTW" package="CHIPLED-0603-TTW">
<connects>
<connect gate="G$1" pin="A" pad="A@1"/>
<connect gate="G$1" pin="C" pad="C@1"/>
</connects>
<technologies>
<technology name=""/>
</technologies>
</device>
<device name="" package="SMARTLED-TTW">
<connects>
<connect gate="G$1" pin="A" pad="A@1"/>
<connect gate="G$1" pin="C" pad="C@1"/>
</connects>
<technologies>
<technology name=""/>
</technologies>
</device>
<device name="-LUMILED+" package="LUMILED+">
<connects>
<connect gate="G$1" pin="A" pad="2+"/>
<connect gate="G$1" pin="C" pad="4-"/>
</connects>
<technologies>
<technology name=""/>
</technologies>
</device>
<device name="-LUMILED" package="LUMILED">
<connects>
<connect gate="G$1" pin="A" pad="2+"/>
<connect gate="G$1" pin="C" pad="4-"/>
</connects>
<technologies>
<technology name=""/>
</technologies>
</device>
<device name="10MM" package="LED10MM">
<connects>
<connect gate="G$1" pin="A" pad="A"/>
<connect gate="G$1" pin="C" pad="K"/>
</connects>
<technologies>
<technology name=""/>
</technologies>
</device>
<device name="KA-3528ASYC" package="KA-3528ASYC">
<connects>
<connect gate="G$1" pin="A" pad="A"/>
<connect gate="G$1" pin="C" pad="C"/>
</connects>
<technologies>
<technology name=""/>
</technologies>
</device>
<device name="SML0805" package="SML0805">
<connects>
<connect gate="G$1" pin="A" pad="A"/>
<connect gate="G$1" pin="C" pad="C"/>
</connects>
<technologies>
<technology name=""/>
</technologies>
</device>
<device name="SML1206" package="SML1206">
<connects>
<connect gate="G$1" pin="A" pad="A"/>
<connect gate="G$1" pin="C" pad="C"/>
</connects>
<technologies>
<technology name=""/>
</technologies>
</device>
<device name="SML0603" package="SML0603">
<connects>
<connect gate="G$1" pin="A" pad="A"/>
<connect gate="G$1" pin="C" pad="C"/>
</connects>
<technologies>
<technology name=""/>
</technologies>
</device>
</devices>
</deviceset>
</devicesets>
</library>
</libraries>
<attributes>
</attributes>
<variantdefs>
</variantdefs>
<classes>
<class number="0" name="default" width="0.2032" drill="0">
<clearance class="0" value="0.1524"/>
</class>
<class number="1" name="thin" width="0.1524" drill="0">
</class>
</classes>
<parts>
<part name="U$1" library="max21100" deviceset="MAX21100" device=""/>
<part name="JP1" library="max21100" deviceset="M06" device="SIP" value="JP1"/>
<part name="JP2" library="max21100" deviceset="M06" device="SIP" value="JP1"/>
<part name="C1" library="SparkFun-Passives" deviceset="CAP" device="0603-CAP" value="0.1uF"/>
<part name="C2" library="SparkFun-Passives" deviceset="CAP" device="0603-CAP" value="0.1uF"/>
<part name="C3" library="SparkFun-Passives" deviceset="CAP" device="0603-CAP" value="0.1uF"/>
<part name="R1" library="SparkFun-Passives" deviceset="RESISTOR" device="0603-RES" value="4K7"/>
<part name="R2" library="SparkFun-Passives" deviceset="RESISTOR" device="0603-RES" value="4K7"/>
<part name="R3" library="SparkFun-Passives" deviceset="RESISTOR" device="0603-RES" value="360R"/>
<part name="LED1" library="breakouts" deviceset="LED" device="CHIP-LED0603" value="RED"/>
<part name="VDDIO" library="max21100" deviceset="SOLDERJUMPER" device="TRACE" value=""/>
<part name="I2C" library="max21100" deviceset="SOLDERJUMPER" device="NO" value="SOLDERJUMPERNO"/>
<part name="ADDR" library="max21100" deviceset="SOLDERJUMPER_2WAY" device="S"/>
</parts>
<sheets>
<sheet>
<plain>
</plain>
<instances>
<instance part="U$1" gate="G$1" x="71.12" y="45.72"/>
<instance part="JP1" gate="G$1" x="33.02" y="78.74" rot="MR180"/>
<instance part="JP2" gate="G$1" x="73.66" y="78.74" rot="R180"/>
<instance part="C1" gate="G$1" x="50.8" y="50.8" rot="R180"/>
<instance part="C2" gate="G$1" x="40.64" y="50.8" rot="R180"/>
<instance part="C3" gate="G$1" x="30.48" y="50.8" rot="R180"/>
<instance part="R1" gate="G$1" x="91.44" y="66.04" rot="R90"/>
<instance part="R2" gate="G$1" x="99.06" y="66.04" rot="R90"/>
<instance part="R3" gate="G$1" x="40.64" y="99.06"/>
<instance part="LED1" gate="G$1" x="50.8" y="99.06" rot="R90"/>
<instance part="VDDIO" gate="1" x="96.52" y="99.06"/>
<instance part="I2C" gate="1" x="96.52" y="91.44"/>
<instance part="ADDR" gate="G$1" x="127" y="91.44" smashed="yes" rot="MR270">
<attribute name="NAME" x="124.46" y="88.519" size="1.778" layer="95" rot="MR180"/>
<attribute name="VALUE" x="128.905" y="88.9" size="1.778" layer="96" rot="MR270"/>
</instance>
</instances>
<busses>
</busses>
<nets>
<net name="GND" class="1">
<segment>
<pinref part="U$1" gate="G$1" pin="GND"/>
<wire x1="53.34" y1="45.72" x2="50.8" y2="45.72" width="0.1524" layer="91"/>
<label x="25.4" y="45.72" size="1.27" layer="95" rot="R180" xref="yes"/>
<pinref part="C1" gate="G$1" pin="1"/>
<wire x1="50.8" y1="45.72" x2="40.64" y2="45.72" width="0.1524" layer="91"/>
<junction x="50.8" y="45.72"/>
<pinref part="C2" gate="G$1" pin="1"/>
<wire x1="40.64" y1="45.72" x2="30.48" y2="45.72" width="0.1524" layer="91"/>
<junction x="40.64" y="45.72"/>
<pinref part="C3" gate="G$1" pin="1"/>
<wire x1="30.48" y1="45.72" x2="25.4" y2="45.72" width="0.1524" layer="91"/>
<junction x="30.48" y="45.72"/>
</segment>
<segment>
<pinref part="U$1" gate="G$1" pin="RSV1"/>
<wire x1="53.34" y1="38.1" x2="50.8" y2="38.1" width="0.1524" layer="91"/>
<label x="50.8" y="38.1" size="1.27" layer="95" rot="R180" xref="yes"/>
</segment>
<segment>
<wire x1="55.88" y1="99.06" x2="58.42" y2="99.06" width="0.1524" layer="91"/>
<label x="58.42" y="99.06" size="1.27" layer="95" xref="yes"/>
<pinref part="LED1" gate="G$1" pin="C"/>
</segment>
<segment>
<pinref part="JP2" gate="G$1" pin="1"/>
<wire x1="68.58" y1="83.82" x2="66.04" y2="83.82" width="0.1524" layer="91"/>
<label x="66.04" y="83.82" size="1.27" layer="95" rot="R180" xref="yes"/>
</segment>
<segment>
<pinref part="ADDR" gate="G$1" pin="1"/>
<wire x1="121.92" y1="91.44" x2="119.38" y2="91.44" width="0.1524" layer="91"/>
<label x="119.38" y="91.44" size="1.27" layer="95" rot="R180" xref="yes"/>
</segment>
</net>
<net name="VDD" class="0">
<segment>
<pinref part="U$1" gate="G$1" pin="VDD"/>
<wire x1="53.34" y1="55.88" x2="40.64" y2="55.88" width="0.1524" layer="91"/>
<label x="25.4" y="55.88" size="1.27" layer="95" rot="R180" xref="yes"/>
<pinref part="C2" gate="G$1" pin="2"/>
<wire x1="40.64" y1="55.88" x2="25.4" y2="55.88" width="0.1524" layer="91"/>
<wire x1="40.64" y1="55.88" x2="40.64" y2="53.34" width="0.1524" layer="91"/>
<junction x="40.64" y="55.88"/>
</segment>
<segment>
<pinref part="U$1" gate="G$1" pin="RSV2"/>
<wire x1="53.34" y1="35.56" x2="50.8" y2="35.56" width="0.1524" layer="91"/>
<label x="50.8" y="35.56" size="1.27" layer="95" rot="R180" xref="yes"/>
</segment>
<segment>
<pinref part="R1" gate="G$1" pin="2"/>
<wire x1="91.44" y1="71.12" x2="91.44" y2="73.66" width="0.1524" layer="91"/>
<wire x1="91.44" y1="73.66" x2="99.06" y2="73.66" width="0.1524" layer="91"/>
<pinref part="R2" gate="G$1" pin="2"/>
<wire x1="99.06" y1="73.66" x2="99.06" y2="71.12" width="0.1524" layer="91"/>
<wire x1="91.44" y1="73.66" x2="88.9" y2="73.66" width="0.1524" layer="91"/>
<junction x="91.44" y="73.66"/>
<label x="88.9" y="73.66" size="1.27" layer="95" rot="R180" xref="yes"/>
</segment>
<segment>
<wire x1="33.02" y1="99.06" x2="35.56" y2="99.06" width="0.1524" layer="91"/>
<label x="33.02" y="99.06" size="1.27" layer="95" rot="R180" xref="yes"/>
<pinref part="R3" gate="G$1" pin="1"/>
</segment>
<segment>
<pinref part="JP1" gate="G$1" pin="1"/>
<wire x1="38.1" y1="83.82" x2="40.64" y2="83.82" width="0.1524" layer="91"/>
<label x="40.64" y="83.82" size="1.27" layer="95" xref="yes"/>
</segment>
<segment>
<pinref part="VDDIO" gate="1" pin="1"/>
<wire x1="91.44" y1="99.06" x2="88.9" y2="99.06" width="0.1524" layer="91"/>
<label x="88.9" y="99.06" size="1.27" layer="95" rot="R180" xref="yes"/>
</segment>
</net>
<net name="VDDIO" class="0">
<segment>
<pinref part="U$1" gate="G$1" pin="VDDIO"/>
<wire x1="53.34" y1="58.42" x2="30.48" y2="58.42" width="0.1524" layer="91"/>
<label x="25.4" y="58.42" size="1.27" layer="95" rot="R180" xref="yes"/>
<pinref part="C3" gate="G$1" pin="2"/>
<wire x1="30.48" y1="58.42" x2="25.4" y2="58.42" width="0.1524" layer="91"/>
<wire x1="30.48" y1="58.42" x2="30.48" y2="53.34" width="0.1524" layer="91"/>
<junction x="30.48" y="58.42"/>
</segment>
<segment>
<pinref part="JP1" gate="G$1" pin="2"/>
<wire x1="38.1" y1="81.28" x2="40.64" y2="81.28" width="0.1524" layer="91"/>
<label x="40.64" y="81.28" size="1.27" layer="95" xref="yes"/>
</segment>
<segment>
<pinref part="VDDIO" gate="1" pin="2"/>
<wire x1="101.6" y1="99.06" x2="104.14" y2="99.06" width="0.1524" layer="91"/>
<label x="104.14" y="99.06" size="1.27" layer="95" xref="yes"/>
</segment>
<segment>
<pinref part="I2C" gate="1" pin="1"/>
<wire x1="91.44" y1="91.44" x2="88.9" y2="91.44" width="0.1524" layer="91"/>
<label x="88.9" y="91.44" size="1.27" layer="95" rot="R180" xref="yes"/>
</segment>
<segment>
<pinref part="ADDR" gate="G$1" pin="3"/>
<wire x1="132.08" y1="91.44" x2="134.62" y2="91.44" width="0.1524" layer="91"/>
<label x="134.62" y="91.44" size="1.27" layer="95" xref="yes"/>
</segment>
</net>
<net name="REGD" class="0">
<segment>
<pinref part="U$1" gate="G$1" pin="REGD"/>
<wire x1="53.34" y1="53.34" x2="50.8" y2="53.34" width="0.1524" layer="91"/>
<pinref part="C1" gate="G$1" pin="2"/>
</segment>
</net>
<net name="DSYNC" class="0">
<segment>
<pinref part="U$1" gate="G$1" pin="DSYNC"/>
<wire x1="88.9" y1="40.64" x2="101.6" y2="40.64" width="0.1524" layer="91"/>
<label x="101.6" y="40.64" size="1.27" layer="95" xref="yes"/>
</segment>
<segment>
<pinref part="JP2" gate="G$1" pin="2"/>
<wire x1="68.58" y1="81.28" x2="66.04" y2="81.28" width="0.1524" layer="91"/>
<label x="66.04" y="81.28" size="1.27" layer="95" rot="R180" xref="yes"/>
</segment>
</net>
<net name="INT2" class="0">
<segment>
<pinref part="U$1" gate="G$1" pin="INT2"/>
<wire x1="88.9" y1="43.18" x2="101.6" y2="43.18" width="0.1524" layer="91"/>
<label x="101.6" y="43.18" size="1.27" layer="95" xref="yes"/>
</segment>
<segment>
<pinref part="JP2" gate="G$1" pin="4"/>
<wire x1="68.58" y1="76.2" x2="66.04" y2="76.2" width="0.1524" layer="91"/>
<label x="66.04" y="76.2" size="1.27" layer="95" rot="R180" xref="yes"/>
</segment>
</net>
<net name="INT1" class="0">
<segment>
<pinref part="U$1" gate="G$1" pin="INT1"/>
<wire x1="88.9" y1="45.72" x2="101.6" y2="45.72" width="0.1524" layer="91"/>
<label x="101.6" y="45.72" size="1.27" layer="95" xref="yes"/>
</segment>
<segment>
<pinref part="JP2" gate="G$1" pin="3"/>
<wire x1="68.58" y1="78.74" x2="66.04" y2="78.74" width="0.1524" layer="91"/>
<label x="66.04" y="78.74" size="1.27" layer="95" rot="R180" xref="yes"/>
</segment>
</net>
<net name="MST_SDA" class="0">
<segment>
<pinref part="U$1" gate="G$1" pin="MST_SDA"/>
<wire x1="88.9" y1="33.02" x2="101.6" y2="33.02" width="0.1524" layer="91"/>
<label x="101.6" y="33.02" size="1.27" layer="95" xref="yes"/>
</segment>
<segment>
<pinref part="JP2" gate="G$1" pin="6"/>
<wire x1="68.58" y1="71.12" x2="66.04" y2="71.12" width="0.1524" layer="91"/>
<label x="66.04" y="71.12" size="1.27" layer="95" rot="R180" xref="yes"/>
</segment>
</net>
<net name="MST_SCL" class="0">
<segment>
<pinref part="U$1" gate="G$1" pin="MST_SCL"/>
<wire x1="88.9" y1="35.56" x2="101.6" y2="35.56" width="0.1524" layer="91"/>
<label x="101.6" y="35.56" size="1.27" layer="95" xref="yes"/>
</segment>
<segment>
<pinref part="JP2" gate="G$1" pin="5"/>
<wire x1="68.58" y1="73.66" x2="66.04" y2="73.66" width="0.1524" layer="91"/>
<label x="66.04" y="73.66" size="1.27" layer="95" rot="R180" xref="yes"/>
</segment>
</net>
<net name="CS" class="0">
<segment>
<pinref part="U$1" gate="G$1" pin="CS"/>
<wire x1="88.9" y1="50.8" x2="101.6" y2="50.8" width="0.1524" layer="91"/>
<label x="101.6" y="50.8" size="1.27" layer="95" xref="yes"/>
</segment>
<segment>
<pinref part="JP1" gate="G$1" pin="6"/>
<wire x1="38.1" y1="71.12" x2="40.64" y2="71.12" width="0.1524" layer="91"/>
<label x="40.64" y="71.12" size="1.27" layer="95" xref="yes"/>
</segment>
<segment>
<pinref part="I2C" gate="1" pin="2"/>
<wire x1="101.6" y1="91.44" x2="104.14" y2="91.44" width="0.1524" layer="91"/>
<label x="104.14" y="91.44" size="1.27" layer="95" xref="yes"/>
</segment>
</net>
<net name="SA0_SDO" class="0">
<segment>
<pinref part="U$1" gate="G$1" pin="SA0_SDO"/>
<wire x1="88.9" y1="53.34" x2="101.6" y2="53.34" width="0.1524" layer="91"/>
<label x="101.6" y="53.34" size="1.27" layer="95" xref="yes"/>
</segment>
<segment>
<pinref part="JP1" gate="G$1" pin="5"/>
<wire x1="38.1" y1="73.66" x2="40.64" y2="73.66" width="0.1524" layer="91"/>
<label x="40.64" y="73.66" size="1.27" layer="95" xref="yes"/>
</segment>
<segment>
<pinref part="ADDR" gate="G$1" pin="2"/>
<wire x1="127" y1="96.52" x2="127" y2="99.06" width="0.1524" layer="91"/>
<label x="127" y="99.06" size="1.27" layer="95" rot="R90" xref="yes"/>
</segment>
</net>
<net name="SDA_SDI" class="0">
<segment>
<pinref part="U$1" gate="G$1" pin="SDA_SDI"/>
<wire x1="88.9" y1="55.88" x2="99.06" y2="55.88" width="0.1524" layer="91"/>
<label x="101.6" y="55.88" size="1.27" layer="95" xref="yes"/>
<pinref part="R2" gate="G$1" pin="1"/>
<wire x1="99.06" y1="55.88" x2="101.6" y2="55.88" width="0.1524" layer="91"/>
<wire x1="99.06" y1="60.96" x2="99.06" y2="55.88" width="0.1524" layer="91"/>
<junction x="99.06" y="55.88"/>
</segment>
<segment>
<pinref part="JP1" gate="G$1" pin="4"/>
<wire x1="38.1" y1="76.2" x2="40.64" y2="76.2" width="0.1524" layer="91"/>
<label x="40.64" y="76.2" size="1.27" layer="95" xref="yes"/>
</segment>
</net>
<net name="SDA_CLK" class="0">
<segment>
<pinref part="U$1" gate="G$1" pin="SCL_CLK"/>
<wire x1="88.9" y1="58.42" x2="91.44" y2="58.42" width="0.1524" layer="91"/>
<label x="101.6" y="58.42" size="1.27" layer="95" xref="yes"/>
<pinref part="R1" gate="G$1" pin="1"/>
<wire x1="91.44" y1="58.42" x2="101.6" y2="58.42" width="0.1524" layer="91"/>
<wire x1="91.44" y1="60.96" x2="91.44" y2="58.42" width="0.1524" layer="91"/>
<junction x="91.44" y="58.42"/>
</segment>
<segment>
<pinref part="JP1" gate="G$1" pin="3"/>
<wire x1="38.1" y1="78.74" x2="40.64" y2="78.74" width="0.1524" layer="91"/>
<label x="40.64" y="78.74" size="1.27" layer="95" xref="yes"/>
</segment>
</net>
<net name="N$1" class="0">
<segment>
<pinref part="R3" gate="G$1" pin="2"/>
<pinref part="LED1" gate="G$1" pin="A"/>
<wire x1="45.72" y1="99.06" x2="48.26" y2="99.06" width="0.1524" layer="91"/>
</segment>
</net>
</nets>
</sheet>
</sheets>
</schematic>
</drawing>
<compatibility>
<note version="6.3" minversion="6.2.2" severity="warning">
Since Version 6.2.2 text objects can contain more than one line,
which will not be processed correctly with this version.
</note>
</compatibility>
</eagle>
